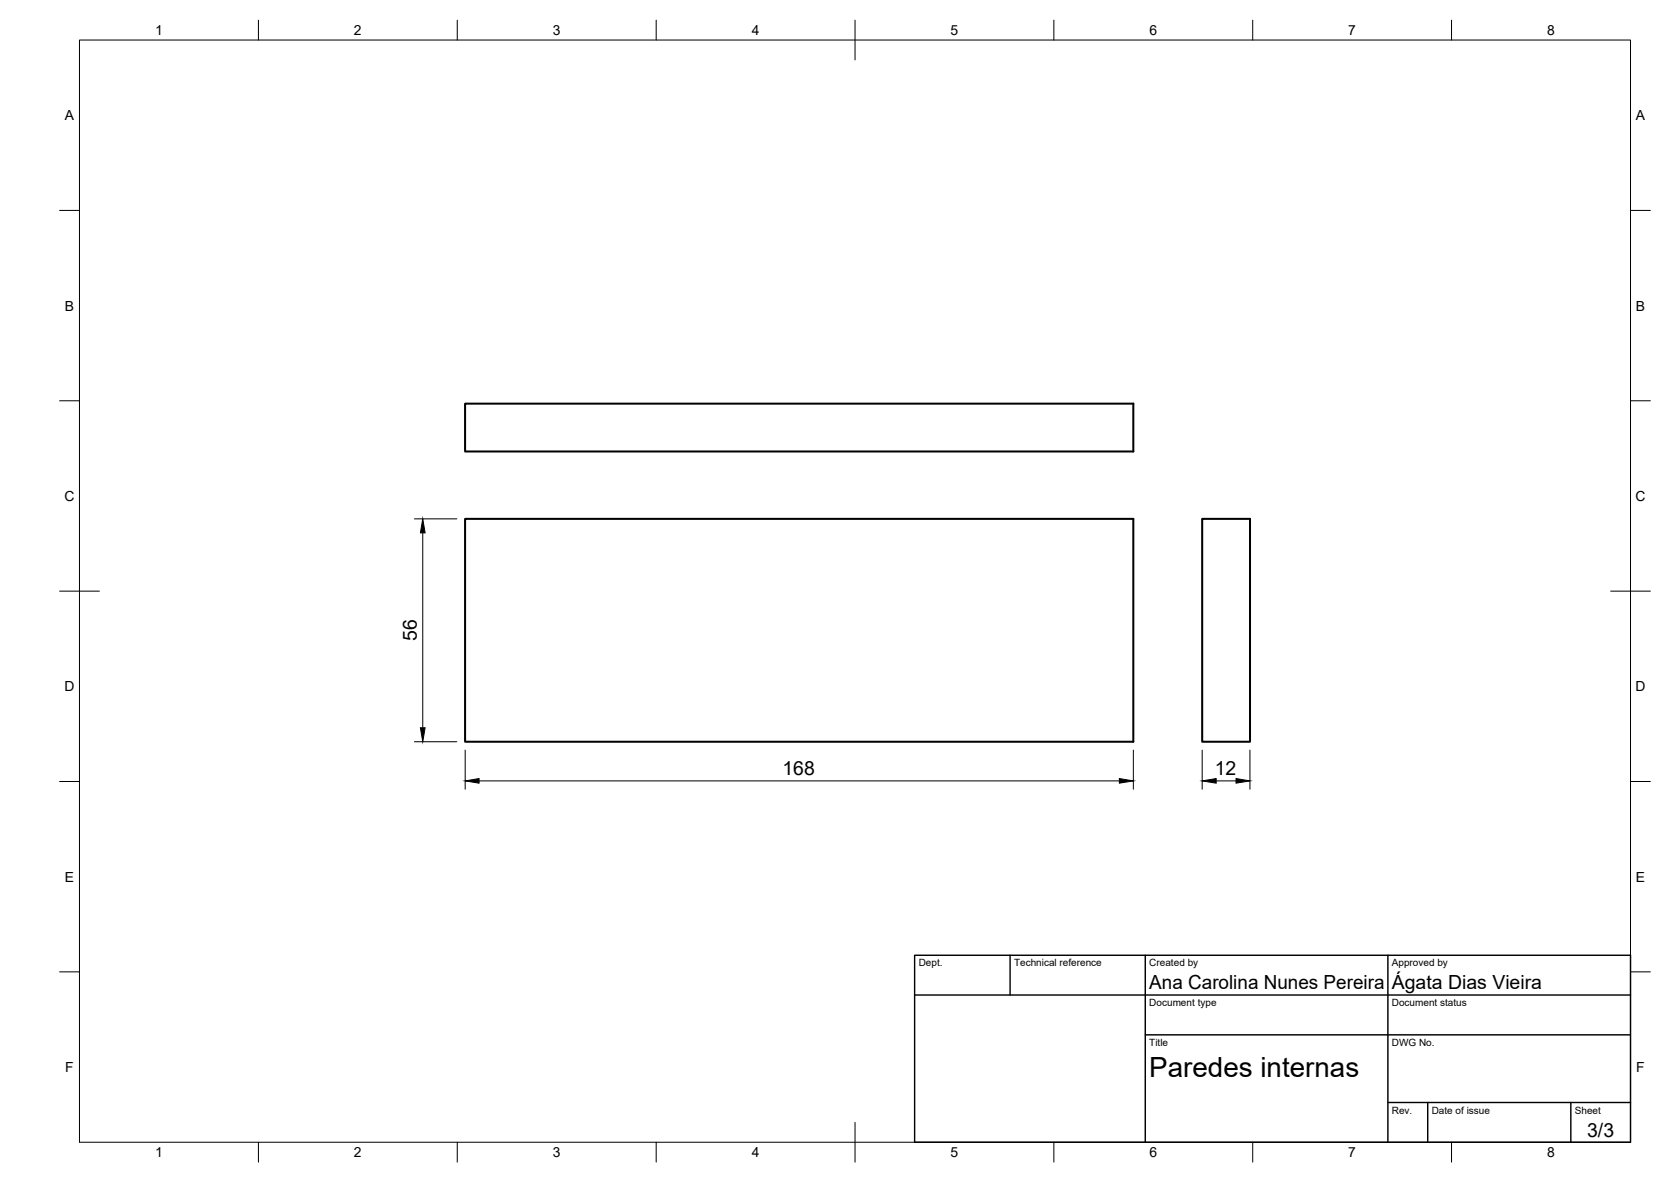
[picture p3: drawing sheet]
<svg xmlns="http://www.w3.org/2000/svg" width="420mm" height="297mm" viewBox="0 0 420 297" stroke-linecap="round" stroke-linejoin="round" font-family="sans-serif">
<!-- layer: Visible -->
<path d="M116.9 101.4h168.1v12.1h-168.1zM116.9 130.4h168.1v56h-168.1zM302.3 130.4h12v56h-12z" fill="none" stroke="#000" stroke-width=".51"/>
<!-- layer: BORDER -->
<g fill="none" stroke="#000" stroke-width=".25">
<path d="M20 10.1h390v276.9h-390zM65 5.1v5M115 5.1v5M165 5.1v5M215 5.1v10M265 5.1v5M315 5.1v5M365 5.1v5M15 52.9h5M410 52.9h5M15 100.7h5M410 100.7h5"/>
<path d="M15 148.6h10M405 148.6h10M15 196.4h5M410 196.4h5M15 244.2h5M410 244.2h5M65 287v5M115 287v5M165 287v5M215 282.1v9.9M265 287v5M315 287v5"/>
<path d="M365 287v5"/>
</g>
<!-- layer: TITLEBLOCK -->
<path d="M230 240.1h180v46.9h-180zM230 250h180M254 240.1v9.9M288 240.1v46.9M349 240.1v46.9M288 260.1h122M349 277.1h61M359 277.1v9.9M395 277.1v9.9" fill="none" stroke="#000" stroke-width=".36"/>
<!-- layer: FD_Dimensions -->
<path d="M104.2 130.4h10.7M106.3 133.9v49M104.2 186.4h10.7M117 188.5v9.8M120.5 196.2h161M285 188.5v9.8M302.3 188.5v9.8M305.8 196.2h5M314.3 188.5v9.8" fill="none" stroke="#000" stroke-width=".25"/>
<path d="M106.3 130.4l.6 3.5h-1.2zM105.7 182.9h1.2l-.6 3.5zM117 196.2l3.5-.5v1.1zM281.5 195.7l3.5 .5-3.5 .6zM302.3 196.2l3.5-.5v1.1zM310.8 195.7l3.5 .5-3.5 .6z" fill="#000" stroke="#000" stroke-width=".25"/>
<text font-size="7" x="289" y="270.6">Paredes internas</text>
<g font-size="4.9">
<text x="104.8" y="161.1" transform="rotate(-90 104.8 161.1)">56</text>
<text x="196.7" y="194.8">168</text>
<text x="305.4" y="194.8">12</text>
<text x="289" y="248.5">Ana Carolina Nunes Pereira</text>
<text x="350" y="248.5">Ágata Dias Vieira</text>
<text x="399.1" y="285.7">3/3</text>
</g>
<g font-size="3.5">
<text x="39" y="8.8">1</text>
<text x="89" y="8.8">2</text>
<text x="139" y="8.8">3</text>
<text x="189" y="8.8">4</text>
<text x="239" y="8.8">5</text>
<text x="289" y="8.8">6</text>
<text x="339" y="8.8">7</text>
<text x="389" y="8.8">8</text>
<text x="16.3" y="30.2">A</text>
<text x="411.3" y="30.2">A</text>
<text x="16.3" y="78">B</text>
<text x="411.3" y="78">B</text>
<text x="16.2" y="125.9">C</text>
<text x="411.2" y="125.9">C</text>
<text x="16.2" y="173.7">D</text>
<text x="411.2" y="173.7">D</text>
<text x="16.3" y="221.6">E</text>
<text x="411.3" y="221.6">E</text>
<text x="16.4" y="269.4">F</text>
<text x="411.4" y="269.4">F</text>
<text x="39" y="290.8">1</text>
<text x="89" y="290.8">2</text>
<text x="139" y="290.8">3</text>
<text x="189" y="290.8">4</text>
<text x="239" y="290.8">5</text>
<text x="289" y="290.8">6</text>
<text x="339" y="290.8">7</text>
<text x="389" y="290.8">8</text>
</g>
<g font-size="2.5">
<text x="231" y="242.9">Dept.</text>
<text x="255" y="242.9">Technical reference</text>
<text x="289" y="242.9">Created by</text>
<text x="350" y="242.9">Approved by</text>
<text x="289" y="252.8">Document type</text>
<text x="350" y="252.8">Document status</text>
<text x="289" y="262.9">Title</text>
<text x="350" y="262.9">DWG No.</text>
<text x="350" y="279.9">Rev.</text>
<text x="360" y="279.9">Date of issue</text>
<text x="396" y="279.9">Sheet</text>
</g>
</svg>
